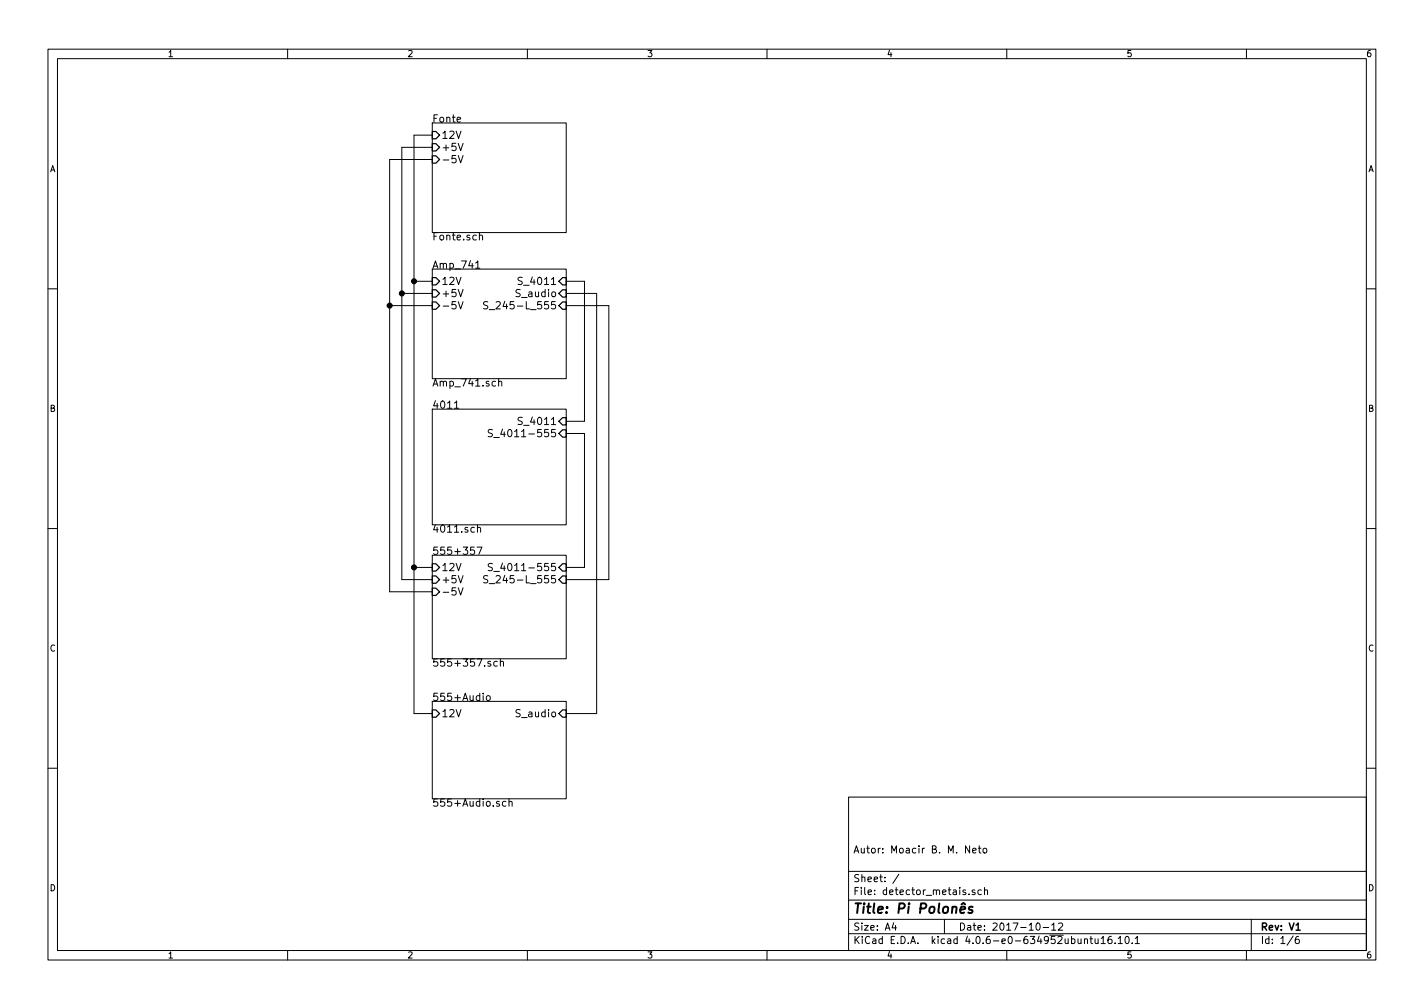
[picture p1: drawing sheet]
<svg xmlns="http://www.w3.org/2000/svg" width="297mm" height="210mm" viewBox="0 0 297 210" stroke-linecap="round" stroke-linejoin="round" font-family="sans-serif">
<g fill="none" stroke="#000" stroke-width=".21">
<path d="M10 10.3h277v189.9h-277zM12 12.2h273v186.1h-273zM60 10.3v1.9M110 10.3v1.9M160 10.3v1.9M210 10.3v1.9M260 10.3v1.9M90.2 25.6h27.9v22.9h-27.9zM90.2 28.2h-3.8v120.6h3.8M90.2 30.7h-6.4v90.2h6.4M90.2 33.3h-8.9v90.1h8.9M95.6 32.4l.5 1.6 .5-1.6"/>
<path d="M86.4 58.7h3.8M90.2 56.1h27.9v22.9h-27.9zM99.2 54.9l.5-.5v1.6M99.2 56h.9M100 49.2l.1-.1a.36 .36 0 0 1 .6 .2v.8M108.9 57.9l-.5-.1-.3 .3 .1 .4 .7 .3v.4l-.3 .2-.5-.1M118.1 58.7h3.8v29.2h-3.8M10 60.2h2M81.3 63.7h8.9M83.8 61.2h6.4M95.6 62.9l.5 1.5 .5-1.5M101.8 63l-.6-.1-.3 .2v.4l.7 .3 .2 .4-.4 .2h-.5"/>
<path d="M102 64.6h1.2M104 79.7l.1-.1a.36 .36 0 0 1 .6 .2v.7M104 79v1.5M118.1 61.2h6.4v87.6h-6.4M118.1 63.7h8.9v57.2h-8.9M285 60.2h2M90.2 85.3h27.9v24.2h-27.9zM94.8 84.1l.4-.5v1.6M94.8 85.2h.9M102.7 89.7l-.6-.1-.3 .3 .2 .3 .6 .3v.5l-.2 .1-.6-.1M103 91.3h1.2M108.9 87.1l-.5-.1-.3 .2v.4l.7 .3 .1 .4-.3 .3-.5-.1"/>
<path d="M118.1 90.4h3.8v28h-3.8M10 110.3h2M86.4 118.4h3.8M90.2 115.8h27.9v21.6h-27.9zM99.5 114.1h1l-.6 1.5M99.6 110.2l.1-.1a.36 .36 0 0 1 .6 .1v.8M99.6 109.5v1.5M102.7 117.6l-.6-.1-.2 .2v.4l.7 .3 .1 .4-.3 .2h-.6M103 119.2h1.2M285 110.3h2M95.6 122.6l.5 1.5 .5-1.5M101.8 120.1h-.6l-.3 .1v.4l.7 .3 .2 .4-.4 .3-.5-.1"/>
<path d="M102 121.7h1.2M103.7 138l-.4-.1-.3 .3 .1 .7h.6M104.4 138.1v-.1a.36 .36 0 0 1 .6 .2v.8M104.4 137.4v1.6M90.2 146.3h27.9v20.3h-27.9zM101.5 145.3l.3-.2 .4 .2 .1 .5-.2 .2-.3 .1-.3-.1zM10 160.2h2M105.5 167.2h-.4l-.3 .3 .2 .6h.5M106.2 167.3v-.1a.36 .36 0 0 1 .6 .2v.8M106.2 166.6v1.6M177 166.3h108v32h-108zM202.3 176.4v1.5l-.9-1.5v1.5"/>
<path d="M202.9 177.4l.7-.1v-.3l-.5-.1-.2 .2 .1 .7h.6M204.1 176.9h.5M204.3 176.4v1.3l.3 .2M205.1 177.1l.2-.2 .5 .2v.5l-.1 .2-.4 .1-.2-.1zM285 160.2h2M60 198.3v1.9M110 198.3v1.9M160 198.3v1.9M177 194.8h108M177 191.8h108M177 187.8h108M177 181.8h108"/>
<path d="M186.4 192.5l-.3 1h.9M186.8 193v1M187.5 182.3l-1.3 2M197 191.8v3M202.1 186.5v.1M203.4 185.7l-.4-.1-.2 .2v.2l.6 .2v.3h-.6M204.7 185.7l-.4-.1-.3 .3 .1 .6 .2 .1 .4-.1M205.4 185.7l.2-.1 .3 .1 .1 .9M205.4 185.1v1.5M210 198.3v1.9M216.3 192.7l.2-.2a.8 .8 0 0 1 .5 .8 .8 .8 0 0 1-.5 .7l-.4-.5zM217.6 193.5h1.1"/>
<path d="M219.4 193l.4-.5v1.5M219.4 194h.8M220.8 192.7l.6-.2 .3 .5-1 1h1M226.2 196l.2-.2 .4 .1v.9M226.2 195.8v1M227.4 195.8h.5M227.6 195.3v1.3l.3 .2M228.4 195.8l.1 .9 .4 .1 .2-.1M229.1 195.8v1M229.7 195.8l.4-.5v1.5M229.7 196.8h.9M231.8 195.3l-.4 .1a1.11 1.11 0 0 0-.1 1.3l.4 .1 .2-.1 .1-.5-.3-.3-.4 .1-.2 .2"/>
<path d="M232.6 196.7v.1M233.2 195.8l.5-.5v1.5M233.2 196.8h.9M234.9 195.4l.1-.1a.8 .8 0 0 1 .6 .8 .8 .8 0 0 1-.6 .7 .97 .97 0 0 1-.1-1.4zM236.2 196.7v.1M236.8 195.8l.4-.5v1.5M236.8 196.8h.9M260 198.3v1.9M261 191.8v6.5M269.7 195.2l-1.2 2M270.9 195.3l-.4 .1a1.11 1.11 0 0 0-.2 1.3l.5 .1 .2-.1v-.5l-.2-.3-.5 .1-.1 .2"/>
</g>
<path d="M270.4 194h.8" fill="none" stroke="#000" stroke-width=".3"/>
<path d="M200.3 189.8l1-.2v-.4l-.6-.1-.3 .3v.9h.7M200.6 188.6l.4-.3 .3 .3M202.9 189.2l-.5-.1-.3 .4 .2 .3 .5 .1 .1 .3-.2 .1h-.7" fill="none" stroke="#000" stroke-width=".41"/>
<g fill="none" stroke="#000" stroke-width=".25">
<path d="M90.2 27.4h.7l.8 .8-.8 .8h-.7zM90.2 30h.7l.8 .7-.8 .8h-.7zM90.2 32.5h.7l.8 .8-.8 .7h-.7zM90.2 57.9h.7l.8 .8-.8 .7h-.7zM117.3 57.9h.8v1.5h-.8l-.7-.7zM90.2 63h.7l.8 .7-.8 .8h-.7zM90.2 60.4h.7l.8 .8-.8 .8h-.7zM117.3 60.4h.8v1.6h-.8l-.7-.8zM117.3 63h.8v1.5h-.8l-.7-.8zM117.3 87.1h.8v1.5h-.8l-.7-.7zM117.3 89.7h.8v1.5h-.8l-.7-.8zM90.2 117.6h.7l.8 .8-.8 .7h-.7z"/>
<path d="M117.3 117.6h.8v1.5h-.8l-.7-.7zM90.2 122.7h.7l.8 .7-.8 .8h-.7zM90.2 120.1h.7l.8 .8-.8 .8h-.7zM117.3 120.1h.8v1.6h-.8l-.7-.8zM90.2 148.1h.7l.8 .7-.8 .8h-.7zM117.3 148.1h.8v1.5h-.8l-.7-.8z"/>
</g>
<g fill="#000" stroke="#000" stroke-width=".25">
<circle cx="86.4" cy="58.7" r=".51"/>
<circle cx="81.3" cy="63.7" r=".51"/>
<circle cx="83.8" cy="61.2" r=".51"/>
<circle cx="86.4" cy="118.4" r=".51"/>
</g>
<text font-size="2.8" x="178" y="190.5">Title: Pi Polonês</text>
<g font-size="2.1">
<text x="90.2" y="25.5">Fonte</text>
<text x="92.1" y="29">12V</text>
<text x="92.1" y="31.5">+5V</text>
<text x="92.1" y="34">-5V</text>
<text x="90.2" y="50.1">Fonte.sch</text>
<text x="90.2" y="56">Amp_741</text>
<text x="92.1" y="59.4">12V</text>
<text x="108.9" y="59.4">S_4011</text>
<text x="92.1" y="64.5">-5V</text>
<text x="92.1" y="62">+5V</text>
<text x="103.3" y="64.5">S_245-L_555</text>
<text x="107.9" y="62">S_audio</text>
<text x="90.2" y="80.6">Amp_741.sch</text>
<text x="90.2" y="85.2">4011</text>
<text x="108.9" y="88.6">S_4011</text>
<text x="104.6" y="91.2">S_4011-555</text>
<text x="90.2" y="111.1">4011.sch</text>
<text x="90.2" y="115.7">555+357</text>
<text x="92.1" y="119.1">12V</text>
<text x="104.6" y="119.1">S_4011-555</text>
<text x="92.1" y="124.2">-5V</text>
<text x="92.1" y="121.7">+5V</text>
<text x="103.3" y="121.7">S_245-L_555</text>
<text x="90.2" y="139">555+357.sch</text>
<text x="90.2" y="146.2">555+Audio</text>
<text x="92.1" y="149.6">12V</text>
<text x="107.9" y="149.6">S_audio</text>
<text x="90.2" y="168.2">555+Audio.sch</text>
<text x="178" y="178">Autor: Moacir B. M. Neto</text>
<text x="178" y="184">Sheet: /</text>
<text x="178" y="186.7">File: detector_metais.sch</text>
<text x="178" y="196.9">KiCad E.D.A. kicad 4.0.6-e0-634952ubuntu16.10.1</text>
<text x="178" y="194.1">Size: A4</text>
<text x="200" y="194.1">Date: 2017-10-12</text>
<text x="263" y="194.1">Rev: V1</text>
<text x="263" y="196.9">Id: 1/6</text>
</g>
<g font-size="1.8">
<text x="35" y="11.9">1</text>
<text x="85" y="11.9">2</text>
<text x="135" y="11.9">3</text>
<text x="185" y="11.9">4</text>
<text x="235" y="11.9">5</text>
<text x="285" y="11.9">6</text>
<text x="10.4" y="35.9">A</text>
<text x="285.4" y="35.9">A</text>
<text x="10.4" y="85.9">B</text>
<text x="285.4" y="85.9">B</text>
<text x="10.4" y="135.9">C</text>
<text x="285.4" y="135.9">C</text>
<text x="10.4" y="185.9">D</text>
<text x="285.4" y="185.9">D</text>
<text x="35" y="199.9">1</text>
<text x="85" y="199.9">2</text>
<text x="135" y="199.9">3</text>
<text x="185" y="199.9">4</text>
<text x="235" y="199.9">5</text>
<text x="285" y="199.9">6</text>
</g>
</svg>
